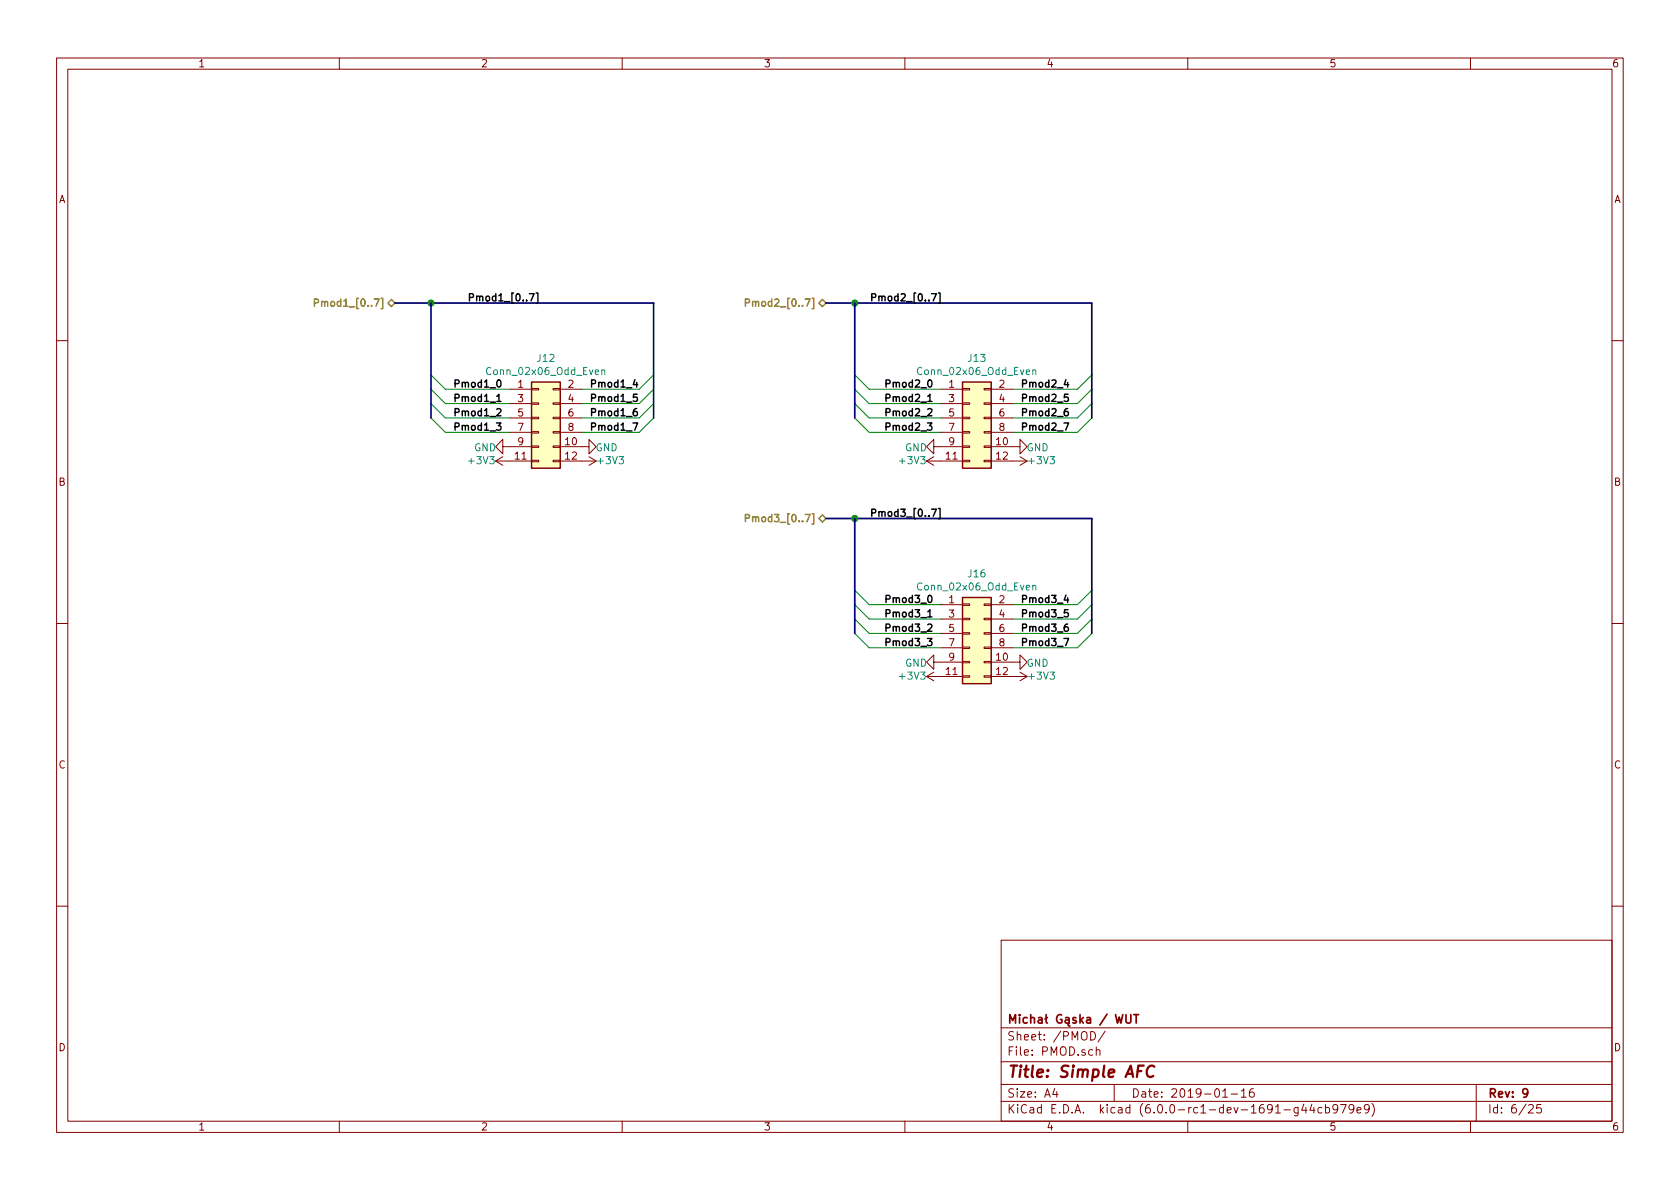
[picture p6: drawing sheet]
<svg xmlns="http://www.w3.org/2000/svg" width="297mm" height="210mm" viewBox="0 0 297 210" stroke-linecap="round" stroke-linejoin="round" font-family="sans-serif">
<g fill="none" stroke="#840000" stroke-width=".18">
<path d="M10 10.3h277v189.9h-277zM12 12.2h273v186.1h-273zM60 10.3v1.9M110 10.3v1.9M160 10.3v1.9M210 10.3v1.9M260 10.3v1.9M10 60.2h2M88.9 79v-1.3l-1.3 1.3 1.3 1.3v-1.3h5.1M90.2 68.8h3.8M90.2 71.4h3.8M90.2 73.9h3.8"/>
<path d="M90.2 76.4h3.8M94 78.9h1.2v.2h-1.2zM94 76.3h1.2v.3h-1.2zM94 73.8h1.2v.2h-1.2zM94 71.2h1.2v.3h-1.2zM94 68.7h1.2v.3h-1.2zM97.8 78.9h1.3v.2h-1.3zM97.8 76.3h1.3v.3h-1.3zM97.8 73.8h1.3v.2h-1.3zM97.8 71.2h1.3v.3h-1.3zM97.8 68.7h1.3v.3h-1.3zM99.1 79h5v1.3l1.3-1.3-1.3-1.3v1.3"/>
<path d="M99.1 68.8h3.8M99.1 71.4h3.8M99.1 73.9h3.8M99.1 76.4h3.8M165.1 79v-1.3l-1.3 1.3 1.3 1.3v-1.3h5.1M166.4 68.8h3.8M166.4 71.4h3.8M166.4 73.9h3.8M166.4 76.4h3.8M170.2 78.9h1.2v.2h-1.2zM170.2 76.3h1.2v.3h-1.2zM170.2 73.8h1.2v.2h-1.2z"/>
<path d="M170.2 71.2h1.2v.3h-1.2zM170.2 68.7h1.2v.3h-1.2zM174 78.9h1.3v.2h-1.3zM174 76.3h1.3v.3h-1.3zM174 73.8h1.3v.2h-1.3zM174 71.2h1.3v.3h-1.3zM174 68.7h1.3v.3h-1.3zM175.3 79h5v1.3l1.3-1.3-1.3-1.3v1.3M175.3 68.8h3.8M175.3 71.4h3.8M175.3 73.9h3.8M175.3 76.4h3.8"/>
<path d="M285 60.2h2M87.6 81.5l1.3 .8M87.6 81.5h6.4M88.9 80.8l-1.3 .7M94 81.4h1.2v.3h-1.2zM97.8 81.4h1.3v.3h-1.3zM99.1 81.5h6.3M104.1 80.8l1.3 .7M105.4 81.5l-1.3 .8M163.8 81.5h6.4M163.8 81.5l1.3 .8M165.1 80.8l-1.3 .7"/>
<path d="M170.2 81.4h1.2v.3h-1.2zM174 81.4h1.3v.3h-1.3zM175.3 81.5h6.3M180.3 80.8l1.3 .7M181.6 81.5l-1.3 .8M10 110.3h2M163.8 119.6l1.3 .8M163.8 119.6h6.4M165.1 117.1v-1.3l-1.3 1.3 1.3 1.3v-1.3h5.1M165.1 118.9l-1.3 .7M166.4 106.9h3.8M166.4 109.5h3.8"/>
<path d="M166.4 112h3.8M166.4 114.5h3.8M170.2 119.5h1.2v.3h-1.2zM170.2 117h1.2v.2h-1.2zM170.2 114.4h1.2v.3h-1.2zM170.2 111.9h1.2v.2h-1.2zM170.2 109.3h1.2v.3h-1.2zM170.2 106.8h1.2v.3h-1.2zM174 119.5h1.3v.3h-1.3zM174 117h1.3v.2h-1.3zM174 114.4h1.3v.3h-1.3zM174 111.9h1.3v.2h-1.3z"/>
<path d="M174 109.3h1.3v.3h-1.3zM174 106.8h1.3v.3h-1.3zM175.3 117.1h5v1.3l1.3-1.3-1.3-1.3v1.3M175.3 119.6h6.3M175.3 106.9h3.8M175.3 109.5h3.8M175.3 112h3.8M175.3 114.5h3.8M180.3 118.9l1.3 .7M181.6 119.6l-1.3 .8M285 110.3h2M10 160.2h2"/>
<path d="M177 166.3h108v32h-108zM285 160.2h2M60 198.3v1.9M110 198.3v1.9M160 198.3v1.9M177 194.8h108M177 191.8h108M177 187.8h108M177 181.8h108M186.5 192.5l-.4 1h1M186.8 193v1M192.8 182.4a.76 .76 0 0 1 .9 .8 .76 .76 0 0 1-.9 .7z"/>
<path d="M193.8 185.7h.1a.37 .37 0 0 1 .6 .1v.8M193.8 185.1v1.5M195.4 182.3l-1.3 2M197 191.8v3M210 198.3v1.9M216.2 194h.8M217.7 193.5h1.1M219.5 193l.4-.5v1.5M219.5 194h.8M221.6 192.5a.59 .59 0 0 0-.7 .7l.1 .7 .2 .1 .5-.1 .1-.5-.2-.2-.4-.1-.3 .3M229.5 195.8v1.2l-.3 .3h-.3M229.5 195.9l-.4-.1-.3 .3 .1 .6 .2 .1 .4-.1"/>
<path d="M230.5 195.2l-.4 1.1h1M230.9 195.8v1M232 195.2l-.4 1.1h.9M232.3 195.8v1M233.7 195.9l-.4-.1-.3 .3 .1 .6h.6M234.4 195.9l.4-.1 .3 .3-.1 .6-.2 .1-.4-.1M234.4 195.3v1.5M236.5 196l-.1 .1a.48 .48 0 0 1-.6 .1l-.1-.2 .1-.6a.48 .48 0 0 1 .7 .2 1.01 1.01 0 0 1-.4 1.2h-.3M237 195.3h1l-.6 1.5M239.4 196l-.3 .3h-.3l-.3-.3v-.4l.2-.2 .4-.1 .2 .2a1.19 1.19 0 0 1-.2 1.2l-.4 .1M239.9 196.3l.7-.1v-.3l-.4-.1-.3 .2 .1 .7h.6M242.1 196l-.3 .3h-.3l-.3-.3v-.4l.2-.2 .4-.1 .2 .2a1.13 1.13 0 0 1-.2 1.2l-.4 .1"/>
<path d="M242.6 195.1a1.71 1.71 0 0 1 0 2.3M260 198.3v1.9M261 191.8v6.5M270.3 195.5l.2-.2h.3l.3 .5-.9 1h.9M272.5 195.3h-.7l-.1 .7 .2-.1 .5 .1 .1 .2v.5l-.2 .1-.6-.1"/>
</g>
<path d="M197.2 179.4l.4 1.5 .3-1 .3 1 .3-1.5M199.1 179.4v1.2l.3 .3h.3l.2-.3v-1.2M200.5 179.4h.8M200.9 179.4v1.5M270.1 193.2l-.3 .3h-.3l-.3-.3v-.4l.2-.2 .4-.1 .2 .2a1.19 1.19 0 0 1-.2 1.2l-.4 .1" fill="none" stroke="#840000" stroke-width=".3"/>
<path d="M204.1 188.6a.87 .87 0 0 0-1 0 .87 .87 0 0 0-.4 1 .7 .7 0 0 0 .4 .8 .7 .7 0 0 0 .8-.1" fill="none" stroke="#840000" stroke-width=".41"/>
<g fill="none" stroke="#008400" stroke-width=".18">
<path d="M76.2 68.8l2.5 2.6h11.5M76.2 66.3l2.5 2.5h11.5M76.2 71.4l2.5 2.5h11.5M76.2 73.9l2.5 2.5h11.5M115.6 66.3l-2.6 2.5h-10.1M115.6 68.8l-2.6 2.6h-10.1M115.6 71.4l-2.6 2.5h-10.1M115.6 73.9l-2.6 2.5h-10.1M151.1 68.8l2.6 2.6h12.7M151.1 66.3l2.6 2.5h12.7M151.1 71.4l2.6 2.5h12.7M151.1 73.9l2.6 2.5h12.7"/>
<path d="M193 66.3l-2.5 2.5h-11.4M193 68.8l-2.5 2.6h-11.4M193 71.4l-2.5 2.5h-11.4M193 73.9l-2.5 2.5h-11.4M151.1 106.9l2.6 2.6h12.7M151.1 104.4l2.6 2.5h12.7M151.1 109.5l2.6 2.5h12.7M151.1 112l2.6 2.5h12.7M193 104.4l-2.5 2.5h-11.4M193 106.9l-2.5 2.6h-11.4M193 109.5l-2.5 2.5h-11.4M193 112l-2.5 2.5h-11.4"/>
</g>
<path d="M69.8 53.6h45.8v20.3M76.2 53.6v20.3M146 53.6h47v20.3M151.1 53.6v20.3M146 91.7h47v20.3M151.1 91.7v20.3" fill="none" stroke="#000084" stroke-width=".3"/>
<path d="M55.6 53.5l.7-.1v-.4l-.2-.1h-.5v1.2M68.6 53.6l.6-.6 .6 .6-.6 .6zM131.8 53.5l.7-.1v-.4l-.2-.1h-.5v1.2M144.8 53.6l.6-.6 .6 .6-.6 .6zM131.8 91.6l.7-.1v-.4l-.2-.1h-.5v1.2M145.4 91.1l.6 .6-.6 .6-.6-.6z" fill="none" stroke="#848400" stroke-width=".25"/>
<g fill="none" stroke="#000" stroke-width=".25">
<path d="M93.6 51.9h.8l-.5 1.3M94.8 51.8h.3v1.8h-.3M164.7 51.9h.9l-.6 1.3M165.9 51.8h.3v1.8h-.3M87.8 74.8h.8l-.5 .5 .4 .1v.5l-.2 .2-.5-.2M87.8 70.1l.4-.4v1.3M87.8 72.4l.5-.1 .2 .1 .1 .2-.1 .2-.7 .7h.8M87.8 71h.8M88 67.3l.1-.1a.67 .67 0 0 1 .5 .6 .67 .67 0 0 1-.5 .6l-.3-.4zM111.9 74.8h.9l-.6 1.3M112.3 67.1l-.3 .9h.8M112.6 72.3h-.3a.79 .79 0 0 0-.1 1.2l.4-.1v-.5l-.4-.2-.2 .3"/>
<path d="M112.6 67.6v.8M112.6 69.7h-.6v.6l.2-.1 .4 .1v.6l-.2 .1-.4-.1M164 74.8h.8l-.5 .5 .4 .1v.5l-.2 .2-.5-.2M164 70.1l.4-.4v1.3M164 72.4l.5-.1 .2 .1 .1 .2-.1 .2-.7 .7h.8M164 71h.8M164.2 67.3l.1-.1a.67 .67 0 0 1 .5 .6 .67 .67 0 0 1-.5 .6l-.3-.4zM188.1 74.8h.9l-.6 1.3M188.5 67.1l-.3 .9h.8M188.8 72.3h-.3a.79 .79 0 0 0-.1 1.2l.4-.1v-.5l-.4-.2-.2 .3M188.8 67.6v.8M188.8 69.7h-.6v.6l.2-.1 .4 .1v.6l-.2 .1-.4-.1"/>
<path d="M164.7 90h.9l-.6 1.3M165.9 89.9h.3v1.8h-.3M164 112.9h.8l-.5 .5 .4 .1v.5l-.2 .2-.5-.2M164 108.2l.4-.4v1.3M164 110.5l.5-.1 .2 .1 .1 .2-.1 .2-.7 .7h.8M164 109.1h.8M164.2 105.4l.1-.1a.67 .67 0 0 1 .5 .6 .67 .67 0 0 1-.5 .6l-.3-.4zM188.1 112.9h.9l-.6 1.3M188.5 105.2l-.3 .9h.8M188.8 110.4h-.3a.79 .79 0 0 0-.1 1.2l.4-.1v-.5l-.4-.2-.2 .3M188.8 105.7v.8M188.8 107.8h-.6v.6l.2-.1 .4 .1v.6l-.2 .1-.4-.1"/>
</g>
<g fill="#008400" stroke="#008400" stroke-width=".25">
<circle cx="151.1" cy="53.6" r=".51"/>
<circle cx="76.2" cy="53.6" r=".51"/>
<circle cx="151.1" cy="91.7" r=".51"/>
</g>
<g fill="#ffffc2" stroke="#ffffc2" stroke-width=".18">
<path d="M94 67.6h5.1v15.2h-5.1z"/>
<path d="M170.2 67.6h5.1v15.2h-5.1z"/>
<path d="M170.2 105.7h5.1v15.2h-5.1z"/>
</g>
<path d="M94 67.6h5.1v15.2h-5.1zM170.2 67.6h5.1v15.2h-5.1zM170.2 105.7h5.1v15.2h-5.1z" fill="none" stroke="#840000" stroke-width=".25"/>
<path d="M106.4 65.5l.2-.1 .3 .1v.7M106.4 65.4v.8M182.6 65.5l.2-.1 .3 .1v.7M182.6 65.4v.8M182.6 103.6l.2-.1 .3 .1v.7M182.6 103.5v.8" fill="none" stroke="#008484" stroke-width=".18"/>
<text font-size="2.8" fill="#840000" x="178" y="190.5">Title: Simple AFC</text>
<g font-size="2.1" fill="#840000">
<text x="178" y="184">Sheet: /PMOD/</text>
<text x="178" y="181">Micha Gska / WUT</text>
<text x="178" y="186.7">File: PMOD.sch</text>
<text x="178" y="196.9">KiCad E.D.A. kicad (6.0.0-rc1-dev-1691-g44cb979e9)</text>
<text x="178" y="194.1">Size: A4</text>
<text x="200" y="194.1">Date: 2019-01-16</text>
<text x="263" y="194.1">Rev: 9</text>
<text x="263" y="196.9">Id: 6/25</text>
</g>
<g font-size="1.8" fill="#840000">
<text x="35" y="11.9">1</text>
<text x="85" y="11.9">2</text>
<text x="135" y="11.9">3</text>
<text x="185" y="11.9">4</text>
<text x="235" y="11.9">5</text>
<text x="285" y="11.9">6</text>
<text x="10.4" y="35.9">A</text>
<text x="285.4" y="35.9">A</text>
<text x="91.6" y="68.6">1</text>
<text x="91.6" y="71.1">3</text>
<text x="100.5" y="68.6">2</text>
<text x="100.5" y="71.1">4</text>
<text x="167.8" y="68.6">1</text>
<text x="167.8" y="71.1">3</text>
<text x="176.7" y="68.6">2</text>
<text x="176.7" y="71.1">4</text>
<text x="91.6" y="73.7">5</text>
<text x="91.6" y="76.2">7</text>
<text x="100.5" y="73.7">6</text>
<text x="100.5" y="76.2">8</text>
<text x="167.8" y="73.7">5</text>
<text x="167.8" y="76.2">7</text>
<text x="176.7" y="73.7">6</text>
<text x="176.7" y="76.2">8</text>
<text x="91.1" y="81.3">11</text>
<text x="91.6" y="78.7">9</text>
<text x="100" y="78.7">10</text>
<text x="100" y="81.3">12</text>
<text x="167.3" y="81.3">11</text>
<text x="167.8" y="78.7">9</text>
<text x="176.2" y="78.7">10</text>
<text x="176.2" y="81.3">12</text>
<text x="10.4" y="85.9">B</text>
<text x="285.4" y="85.9">B</text>
<text x="167.8" y="106.7">1</text>
<text x="176.7" y="106.7">2</text>
<text x="167.8" y="109.2">3</text>
<text x="167.8" y="111.8">5</text>
<text x="176.7" y="109.2">4</text>
<text x="176.7" y="111.8">6</text>
<text x="167.3" y="119.4">11</text>
<text x="167.8" y="114.3">7</text>
<text x="167.8" y="116.8">9</text>
<text x="176.2" y="116.8">10</text>
<text x="176.2" y="119.4">12</text>
<text x="176.7" y="114.3">8</text>
<text x="10.4" y="135.9">C</text>
<text x="285.4" y="135.9">C</text>
<text x="10.4" y="185.9">D</text>
<text x="285.4" y="185.9">D</text>
<text x="35" y="199.9">1</text>
<text x="85" y="199.9">2</text>
<text x="135" y="199.9">3</text>
<text x="185" y="199.9">4</text>
<text x="235" y="199.9">5</text>
<text x="285" y="199.9">6</text>
</g>
<g font-size="1.8">
<text x="82.5" y="53.3">Pmod1_[0..7]</text>
<text x="153.7" y="53.3">Pmod2_[0..7]</text>
<text x="80" y="68.5">Pmod1_0</text>
<text x="80" y="71.1">Pmod1_1</text>
<text x="104.1" y="68.5">Pmod1_4</text>
<text x="104.1" y="71.1">Pmod1_5</text>
<text x="156.2" y="68.5">Pmod2_0</text>
<text x="156.2" y="71.1">Pmod2_1</text>
<text x="180.3" y="68.5">Pmod2_4</text>
<text x="180.3" y="71.1">Pmod2_5</text>
<text x="80" y="73.6">Pmod1_2</text>
<text x="80" y="76.1">Pmod1_3</text>
<text x="104.1" y="73.6">Pmod1_6</text>
<text x="104.1" y="76.1">Pmod1_7</text>
<text x="156.2" y="73.6">Pmod2_2</text>
<text x="156.2" y="76.1">Pmod2_3</text>
<text x="180.3" y="73.6">Pmod2_6</text>
<text x="180.3" y="76.1">Pmod2_7</text>
<text x="153.7" y="91.4">Pmod3_[0..7]</text>
<text x="156.2" y="106.6">Pmod3_0</text>
<text x="180.3" y="106.6">Pmod3_4</text>
<text x="156.2" y="109.2">Pmod3_1</text>
<text x="156.2" y="111.7">Pmod3_2</text>
<text x="180.3" y="109.2">Pmod3_5</text>
<text x="180.3" y="111.7">Pmod3_6</text>
<text x="156.2" y="114.2">Pmod3_3</text>
<text x="180.3" y="114.2">Pmod3_7</text>
</g>
<g font-size="1.8" fill="#848400">
<text x="57.2" y="54.2">Pmod1_[0..7]</text>
<text x="133.4" y="54.2">Pmod2_[0..7]</text>
<text x="133.4" y="92.3">Pmod3_[0..7]</text>
</g>
<g font-size="1.8" fill="#008484">
<text x="95" y="64">J12</text>
<text x="171.2" y="64">J13</text>
<text x="86.5" y="66.3">Conn_02x06_Odd_Even</text>
<text x="162.7" y="66.3">Conn_02x06_Odd_Even</text>
<text x="83" y="82.1">+3V3</text>
<text x="83.8" y="79.8">GND</text>
<text x="105.3" y="79.8">GND</text>
<text x="105.9" y="82.1">+3V3</text>
<text x="159.2" y="82.1">+3V3</text>
<text x="160" y="79.8">GND</text>
<text x="181.5" y="79.8">GND</text>
<text x="182.1" y="82.1">+3V3</text>
<text x="162.7" y="104.4">Conn_02x06_Odd_Even</text>
<text x="171.2" y="102.1">J16</text>
<text x="160" y="117.9">GND</text>
<text x="181.5" y="117.9">GND</text>
<text x="159.2" y="120.2">+3V3</text>
<text x="182.1" y="120.2">+3V3</text>
</g>
</svg>
